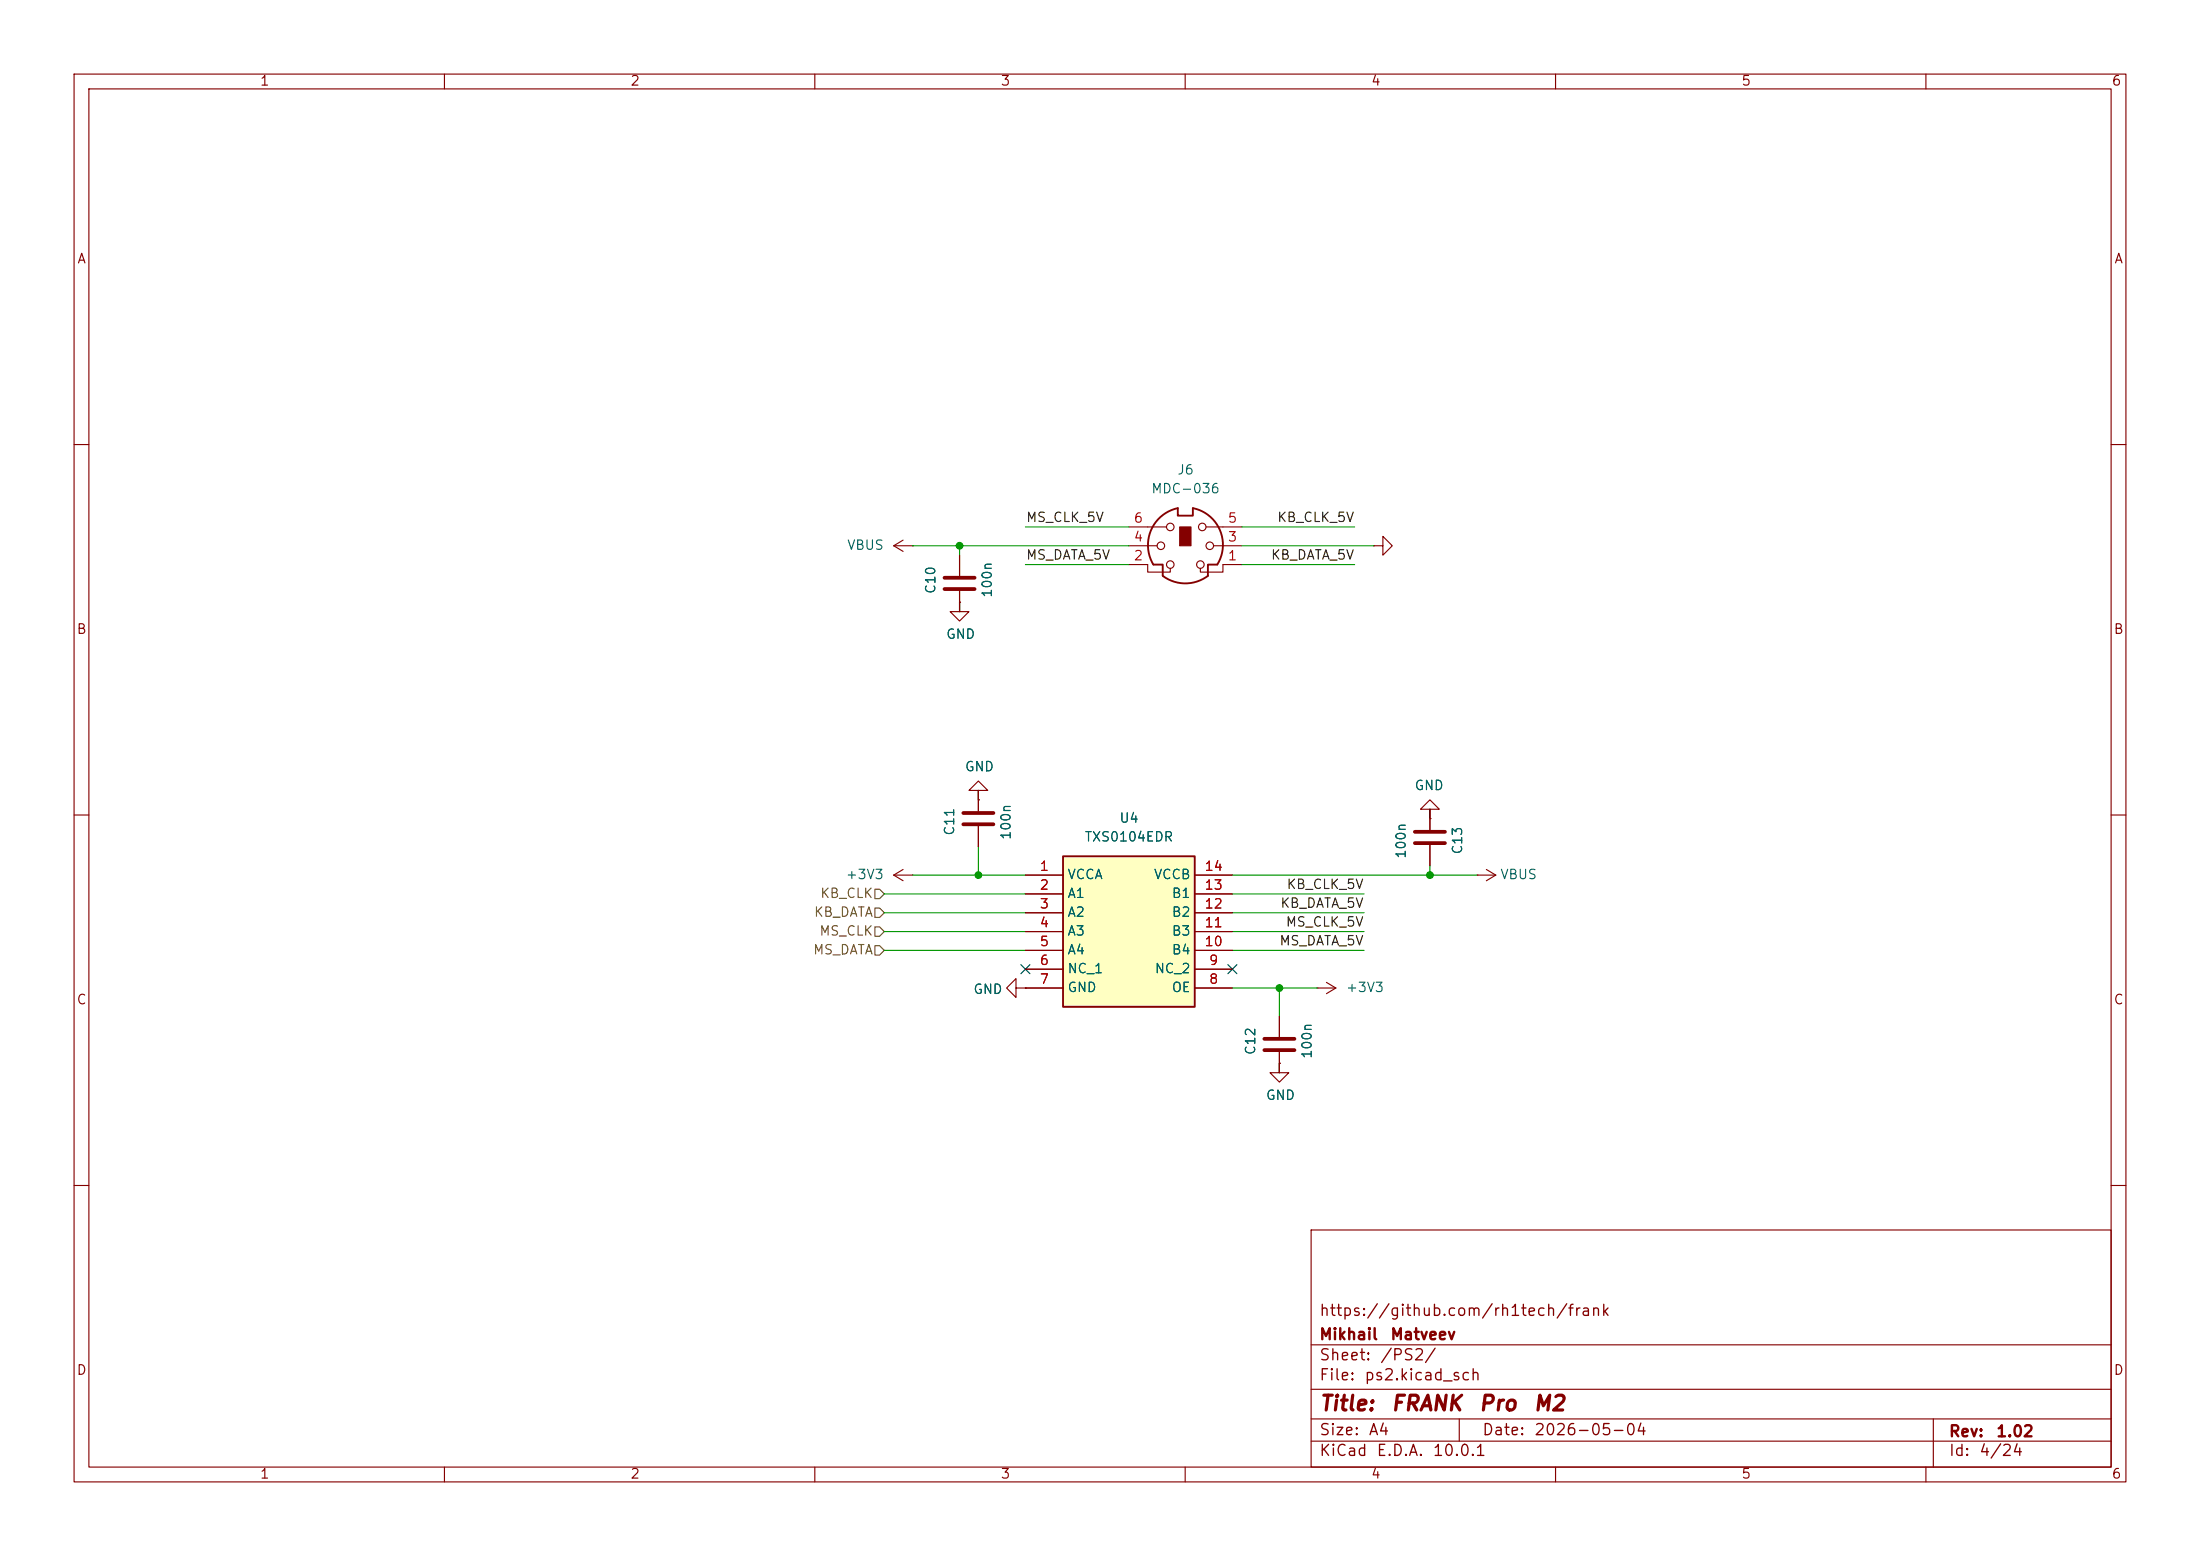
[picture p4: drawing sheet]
<svg xmlns="http://www.w3.org/2000/svg" width="297mm" height="210mm" viewBox="0 0 297 210" stroke-linecap="round" stroke-linejoin="round" font-family="sans-serif">
<g fill="none" stroke="#840000" stroke-width=".15">
<path d="M10 10h277v190h-277zM12 12h273v186h-273zM60 10v2M110 10v2M160 10v2M210 10v2M260 10v2M10 60h2M285 60h2M10 110h2M132.1 106.7v2.8M132.1 111.5v2.8"/>
<path d="M285 110h2M172.7 137.2v2.8M177.8 133.4h.1M177.8 133.4h2.5M179.1 132.6l1.2 .8M180.3 133.4l-1.2 .7M172.7 142v2.8h-1.3l1.3 1.3 1.3-1.3h-1.3v-1.3M172.7 143.5h.1M10 160h2M177 166h108v32h-108zM285 160h2M60 198v2"/>
<path d="M110 198v2M160 198v2M177 194.5h108M177 191.5h108M177 187.5h108M177 181.5h108M197 191.5v3M210 198v2M260 198v2M261 191.5v6.5"/>
</g>
<path d="M130 111.3h4.1M130 109.7h4.1M170.7 140.2h4.1M170.7 141.7h4.1" fill="none" stroke="#840000" stroke-width=".51"/>
<path d="M143.5 115.6h17.8v20.3h-17.8z" fill="#ffffc2"/>
<path d="M156.3 70.1l.7-.6 .7-.5 1.3-.4v1h2v-1a5.1 5.1 0 0 1 3.3 7.6h-1.2v1.5a5.1 5.1 0 0 1-6.1 0v-1.5h-1.3a5.1 5.1 0 0 1 .6-6.1zM143.5 115.6h17.8v20.3h-17.8z" fill="none" stroke="#840000" stroke-width=".25"/>
<g fill="none" stroke="#840000" stroke-width=".15">
<path d="M120.6 73.7h2.6M120.6 73.7l1.3 .7M121.9 72.9l-1.3 .8M123.2 73.7h.1M129.5 79.8v2.8h-1.2l1.2 1.2 1.3-1.2h-1.3v-1.3M129.5 74.9v2.8M152.4 76.2h2.5v1h3.1v-.5M152.4 73.7h3.8M152.4 71.1h5.1M162.8 71.1h4.8M163.8 73.7h3.8M167.6 76.2h-2.5v1h-3v-.5"/>
<path d="M185.4 73.7h1.3v-1.3l1.3 1.3-1.3 1.2v-1.2M185.4 73.7h.1M129.5 81.3h.1M120.6 118.1h2.6M120.6 118.1l1.3 .8M121.9 117.3l-1.3 .8M123.2 118.1h.1M132.1 108v-1.3h1.2l-1.2-1.3-1.3 1.3h1.3v2.8M132.1 108h.1M132.1 111.5v2.8M138.4 118.1h5.1M161.3 118.1h5.1"/>
<path d="M193 110.5v-1.3h-1.2l1.2-1.2 1.3 1.2h-1.3v2.8M193 110.5h.1M193 114v2.8M199.4 118.1h.1M199.4 118.1h2.5M200.7 117.3l1.2 .8M201.9 118.1l-1.2 .8M137.2 133.4v-1.3l-1.3 1.3 1.3 1.2v-1.2h1.2M138.4 133.4h.1M138.4 120.7h5.1M138.4 123.2h5.1M138.4 125.7h5.1"/>
<path d="M138.4 128.3h5.1M138.4 130.8h5.1M138.4 133.4h5.1M161.3 120.7h5.1M161.3 123.2h5.1M161.3 125.7h5.1M161.3 128.3h5.1M161.3 130.8h5.1M161.3 133.4h5.1M172.7 137.2v2.8M172.7 143.5h.1M172.7 142v2.8"/>
<circle cx="156.7" cy="73.7" r=".51"/>
<circle cx="158" cy="76.2" r=".51"/>
<circle cx="158" cy="71.1" r=".51"/>
<circle cx="162.1" cy="76.2" r=".51"/>
<circle cx="162.3" cy="71.1" r=".51"/>
<circle cx="163.3" cy="73.7" r=".51"/>
</g>
<path d="M159.3 71.1h1.5v2.6h-1.5z" fill="#840000" stroke="#840000" stroke-width=".15"/>
<path d="M127.5 78h4.1M127.5 79.5h4.1M191 113.8h4.1M191 112.3h4.1" fill="none" stroke="#840000" stroke-width=".51"/>
<path d="M118.1 120h.6l.7 .7-.7 .6h-.6zM118.1 125.1h.6l.7 .6-.7 .7h-.6zM118.1 127.6h.6l.7 .7-.7 .6h-.6zM118.1 122.6h.6l.7 .6-.7 .6h-.6z" fill="none" stroke="#725600" stroke-width=".15"/>
<g fill="none" stroke="#009600" stroke-width=".15">
<path d="M123.2 73.7h29.2M129.5 73.7v1.2M138.4 76.2h14M138.4 71.1h14M167.6 73.7h17.8M167.6 76.2h15.3M167.6 71.1h15.3M129.5 81.3v1.3M123.2 118.1h15.2M132.1 106.7v1.3M132.1 114.3v3.8M166.4 118.1h33"/>
<path d="M193 109.2v1.3M193 116.8v1.3M119.4 123.2h19M119.4 120.7h19M119.4 128.3h19M119.4 125.7h19M166.4 123.2h17.7M166.4 120.7h17.7M166.4 128.3h17.7M166.4 125.7h17.7M166.4 133.4h11.4M172.7 133.4v3.8"/>
<path d="M172.7 143.5v1.3"/>
</g>
<path d="M137.8 130.2l1.2 1.2M139 130.2l-1.2 1.2M165.8 130.2l1.2 1.2M167 130.2l-1.2 1.2" fill="none" stroke="#000084" stroke-width=".15"/>
<g fill="#009600" stroke="#009600" stroke-width=".14">
<circle cx="172.7" cy="133.4" r=".46"/>
<circle cx="193" cy="118.1" r=".46"/>
<circle cx="132.1" cy="118.1" r=".46"/>
<circle cx="129.5" cy="73.7" r=".46"/>
</g>
<g font-size="2" fill="#840000">
<text x="178" y="190.9">Title:</text>
<text x="187.7" y="190.9">FRANK</text>
<text x="199.5" y="190.9">Pro</text>
<text x="206.9" y="190.9">M2</text>
</g>
<g font-size="1.5" fill="#840000">
<text x="178" y="178">https://github.com/rh1tech/frank</text>
<text x="178" y="184">Sheet:</text>
<text x="178" y="181.2">Mikhail</text>
<text x="186.2" y="184">/PS2/</text>
<text x="187.6" y="181.2">Matveev</text>
<text x="178" y="186.7">File:</text>
<text x="184.1" y="186.7">ps2.kicad_sch</text>
<text x="178" y="196.9">KiCad</text>
<text x="178" y="194.1">Size:</text>
<text x="184.7" y="194.1">A4</text>
<text x="185.7" y="196.9">E.D.A.</text>
<text x="193.3" y="196.9">10.0.1</text>
<text x="200" y="194.1">Date:</text>
<text x="207" y="194.1">2026-05-04</text>
<text x="263" y="194.3">Rev:</text>
<text x="263" y="196.9">Id:</text>
<text x="267.1" y="196.9">4/24</text>
<text x="269.4" y="194.3">1.02</text>
</g>
<g font-size="1.3" fill="#840000">
<text x="35" y="11.9">1</text>
<text x="85" y="11.9">2</text>
<text x="135" y="11.9">3</text>
<text x="185" y="11.9">4</text>
<text x="235" y="11.9">5</text>
<text x="285" y="11.9">6</text>
<text x="10.3" y="35.9">A</text>
<text x="285.3" y="35.9">A</text>
<text x="10.3" y="85.9">B</text>
<text x="285.3" y="85.9">B</text>
<text x="10.3" y="135.9">C</text>
<text x="285.3" y="135.9">C</text>
<text x="10.3" y="185.9">D</text>
<text x="285.3" y="185.9">D</text>
<text x="35" y="199.9">1</text>
<text x="85" y="199.9">2</text>
<text x="135" y="199.9">3</text>
<text x="185" y="199.9">4</text>
<text x="235" y="199.9">5</text>
<text x="285" y="199.9">6</text>
</g>
<g font-size="1.3" fill="#006464">
<text x="158.8" y="64.4">J6</text>
<text x="155.3" y="66.9">MDC-036</text>
<text x="114.3" y="74.5">VBUS</text>
<text x="126.6" y="80.3" transform="rotate(-90 126.6 80.3)">C10</text>
<text x="134.2" y="80.8" transform="rotate(-90 134.2 80.8)">100n</text>
<text x="127.6" y="86.5">GND</text>
<text x="130.2" y="104.4">GND</text>
<text x="190.9" y="107">GND</text>
<text x="129.1" y="112.9" transform="rotate(-90 129.1 112.9)">C11</text>
<text x="136.8" y="113.4" transform="rotate(-90 136.8 113.4)">100n</text>
<text x="146.3" y="113.9">TXS0104EDR</text>
<text x="151" y="111.4">U4</text>
<text x="114.1" y="119">+3V3</text>
<text x="144" y="119">VCCA</text>
<text x="155.7" y="119">VCCB</text>
<text x="190.1" y="116" transform="rotate(-90 190.1 116)">100n</text>
<text x="197.7" y="115.4" transform="rotate(-90 197.7 115.4)">C13</text>
<text x="202.4" y="119">VBUS</text>
<text x="144" y="121.5">A1</text>
<text x="144" y="124.1">A2</text>
<text x="158.1" y="124.1">B2</text>
<text x="158.1" y="121.5">B1</text>
<text x="144" y="126.6">A3</text>
<text x="144" y="129.1">A4</text>
<text x="144" y="131.7">NC_1</text>
<text x="155.8" y="131.7">NC_2</text>
<text x="158.1" y="129.1">B4</text>
<text x="158.1" y="126.6">B3</text>
<text x="131.3" y="134.5">GND</text>
<text x="144" y="134.2">GND</text>
<text x="158.1" y="134.2">OE</text>
<text x="181.6" y="134.2">+3V3</text>
<text x="169.8" y="142.5" transform="rotate(-90 169.8 142.5)">C12</text>
<text x="177.4" y="143" transform="rotate(-90 177.4 143)">100n</text>
<text x="170.8" y="148.8">GND</text>
</g>
<g font-size="1.3" fill="#0f0f0f">
<text x="138.4" y="70.8">MS_CLK_5V</text>
<text x="172.3" y="70.8">KB_CLK_5V</text>
<text x="138.4" y="75.9">MS_DATA_5V</text>
<text x="171.5" y="75.9">KB_DATA_5V</text>
<text x="172.8" y="122.8">KB_DATA_5V</text>
<text x="173.5" y="125.4">MS_CLK_5V</text>
<text x="173.6" y="120.3">KB_CLK_5V</text>
<text x="172.6" y="127.9">MS_DATA_5V</text>
</g>
<g font-size="1.3" fill="#a90000">
<text x="153" y="70.9">6</text>
<text x="165.7" y="70.9">5</text>
<text x="153" y="75.9">2</text>
<text x="153" y="73.4">4</text>
<text x="165.7" y="75.9">1</text>
<text x="165.7" y="73.4">3</text>
<text x="140.3" y="117.9">1</text>
<text x="162.5" y="117.9">14</text>
<text x="140.3" y="120.4">2</text>
<text x="140.3" y="122.9">3</text>
<text x="140.3" y="125.5">4</text>
<text x="162.5" y="125.5">11</text>
<text x="162.5" y="122.9">12</text>
<text x="162.5" y="120.4">13</text>
<text x="140.3" y="128">5</text>
<text x="140.3" y="130.6">6</text>
<text x="162.5" y="128">10</text>
<text x="163.1" y="130.6">9</text>
<text x="140.3" y="133.1">7</text>
<text x="163.1" y="133.1">8</text>
</g>
<g font-size="1.3" fill="#725600">
<text x="109.8" y="124.1">KB_DATA</text>
<text x="110.6" y="121.5">KB_CLK</text>
<text x="109.7" y="129.1">MS_DATA</text>
<text x="110.5" y="126.6">MS_CLK</text>
</g>
</svg>
